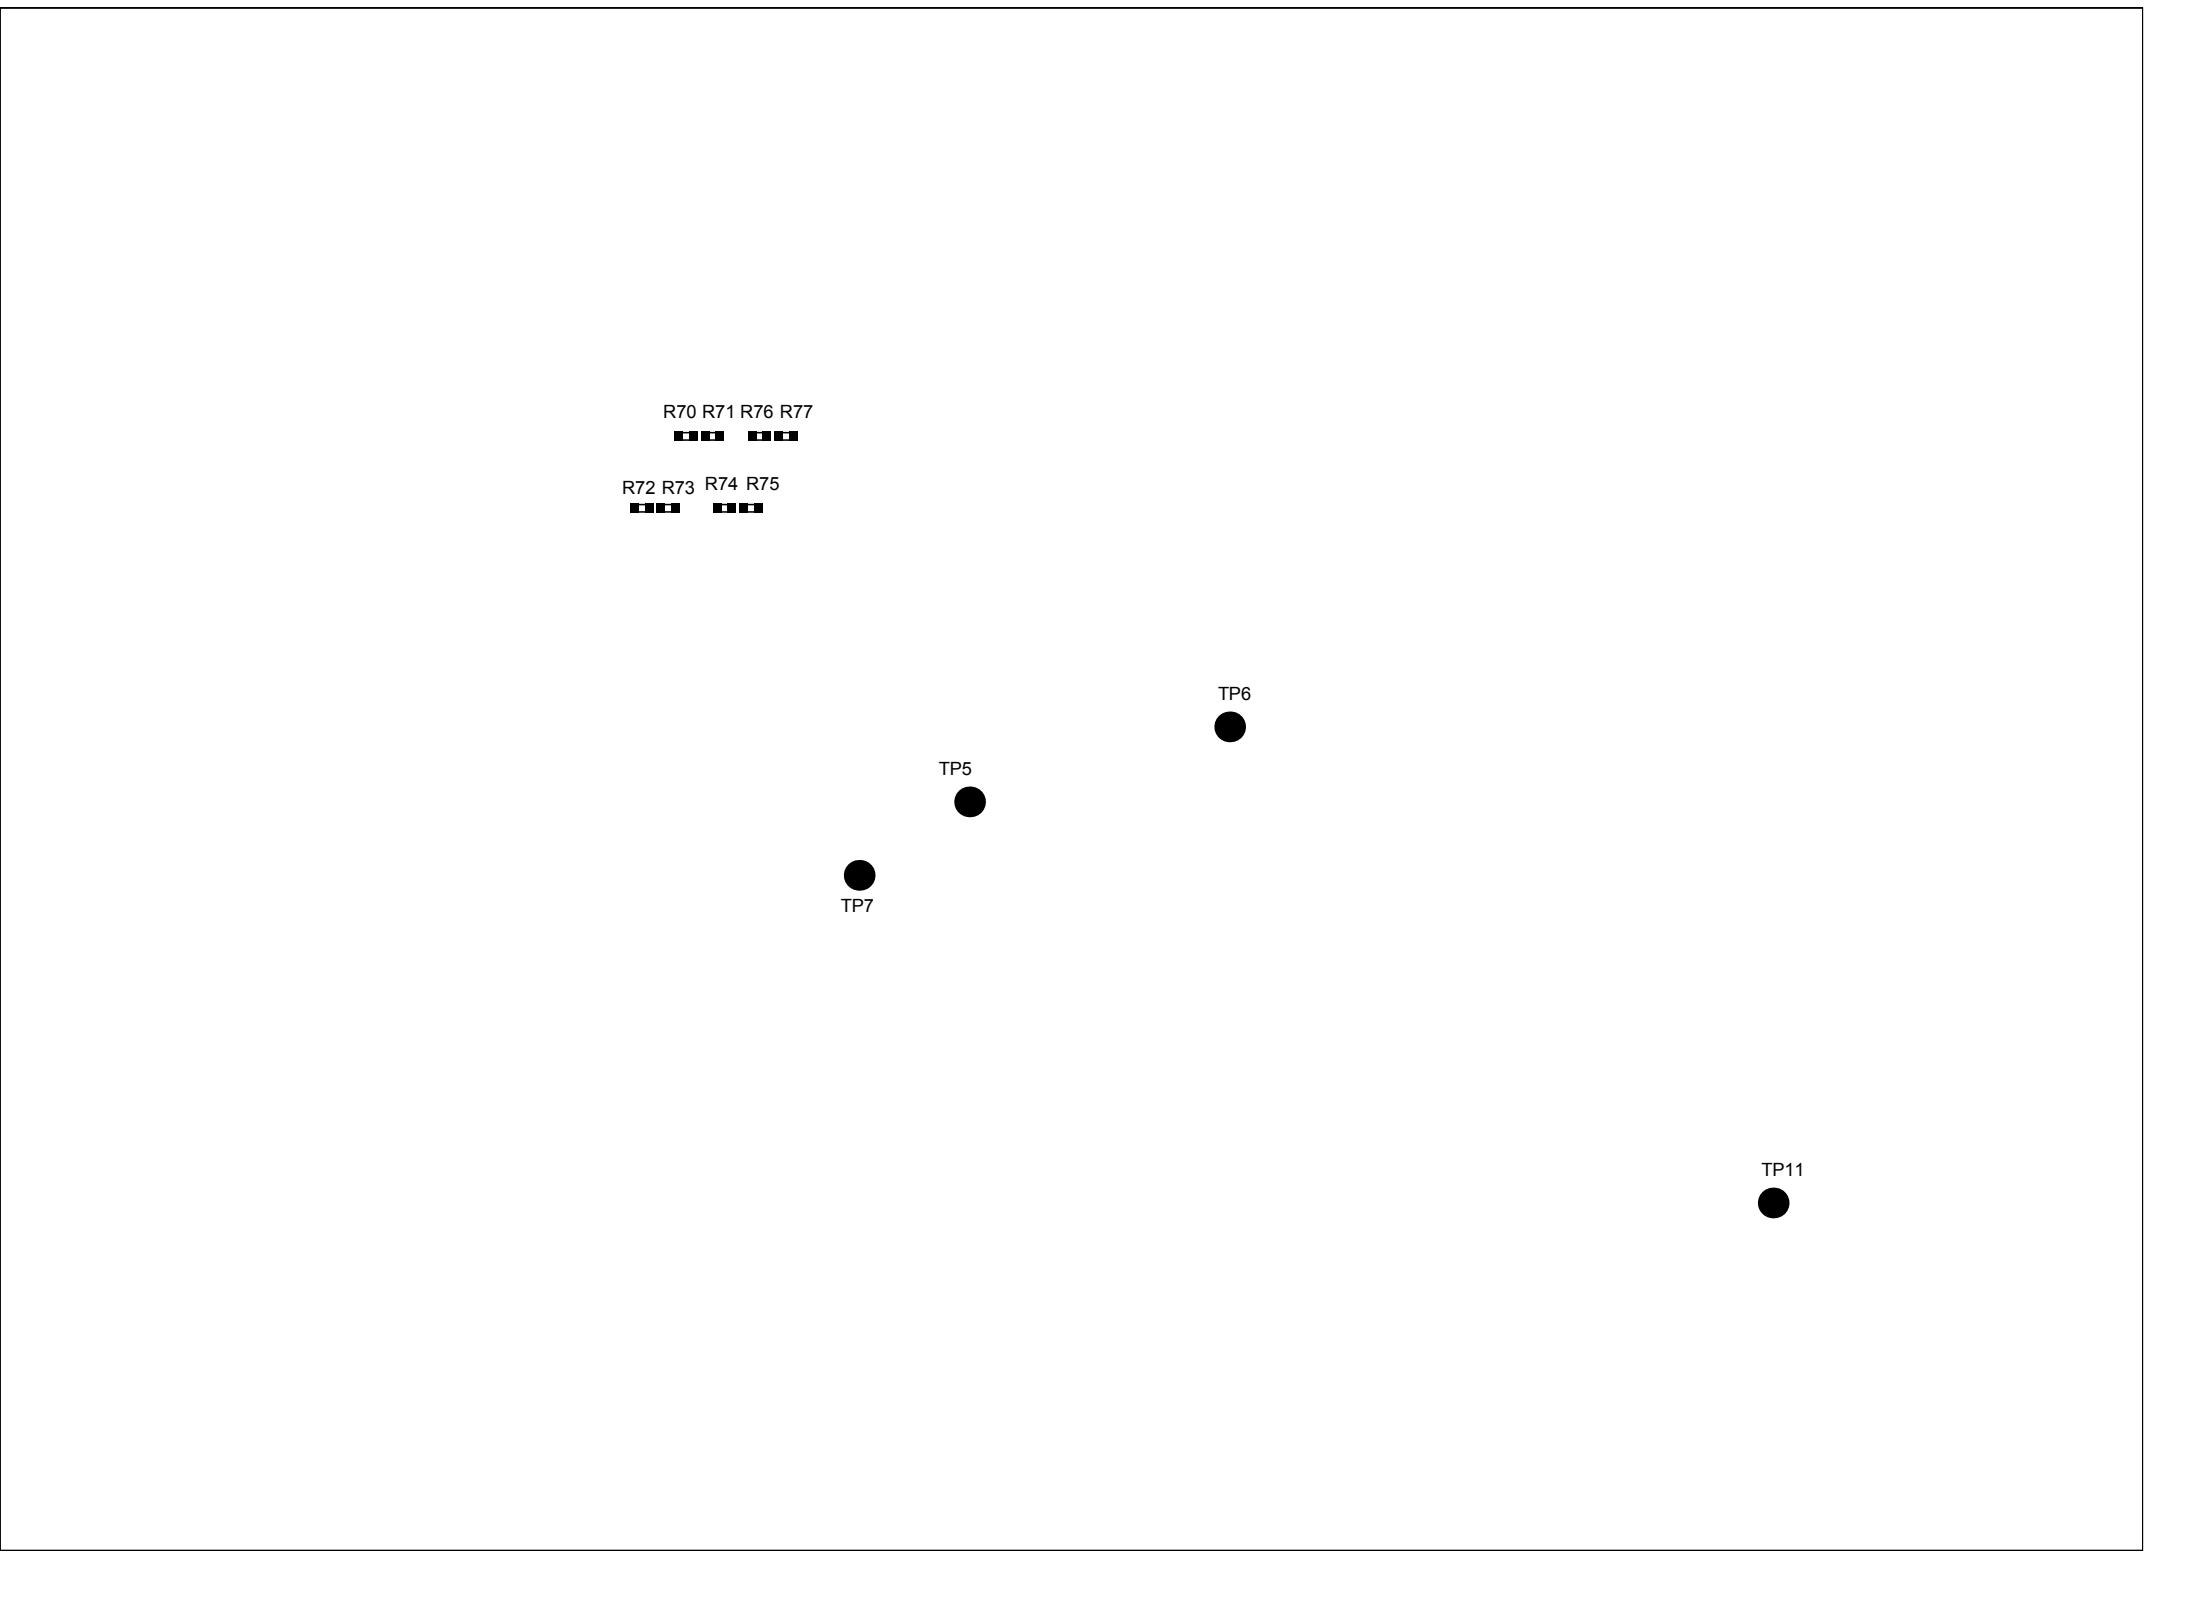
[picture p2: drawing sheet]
<svg xmlns="http://www.w3.org/2000/svg" width="239mm" height="174mm" viewBox="0 0 239 174" stroke-linecap="round" stroke-linejoin="round" font-family="sans-serif">
<path d="M0 .9h232.6v167.4h-232.6z" fill="none" stroke="#000" stroke-width=".11"/>
<path d="M68.9 54.8h1.6v.8h-1.6zM71.7 54.8h1.7v.8h-1.7zM73.7 47h1.7v.8h-1.7zM76.5 47h1.7v.8h-1.7zM77.8 54.8h1.7v.8h-1.7zM80.7 54.8h1.6v.8h-1.6zM81.7 47h1.6v.8h-1.6zM84.5 47h1.6v.8h-1.6z" fill="none" stroke="#000" stroke-width=".17"/>
<g fill="#000">
<path d="M68.4 54.6h.9v1.1h-.9z" fill-rule="evenodd"/>
<path d="M70 54.6h.9v1.1h-.9z" fill-rule="evenodd"/>
<path d="M71.2 54.6h1v1.1h-1z" fill-rule="evenodd"/>
<path d="M72.8 54.6h1v1.1h-1z" fill-rule="evenodd"/>
<path d="M73.2 46.8h1v1.1h-1z" fill-rule="evenodd"/>
<path d="M74.8 46.8h1v1.1h-1z" fill-rule="evenodd"/>
<path d="M76.1 46.8h.9v1.1h-.9z" fill-rule="evenodd"/>
<path d="M77.7 46.8h.9v1.1h-.9z" fill-rule="evenodd"/>
<path d="M77.4 54.6h.9v1.1h-.9z" fill-rule="evenodd"/>
<path d="M79 54.6h.9v1.1h-.9z" fill-rule="evenodd"/>
<path d="M80.2 54.6h1v1.1h-1z" fill-rule="evenodd"/>
<path d="M81.8 54.6h1v1.1h-1z" fill-rule="evenodd"/>
<path d="M81.2 46.8h.9v1.1h-.9z" fill-rule="evenodd"/>
<path d="M82.8 46.8h.9v1.1h-.9z" fill-rule="evenodd"/>
<path d="M84 46.8h1v1.1h-1z" fill-rule="evenodd"/>
<path d="M85.6 46.8h1v1.1h-1z" fill-rule="evenodd"/>
</g>
<g fill="#000">
<circle cx="133.5" cy="78.9" r="1.67"/>
<circle cx="93.3" cy="95" r="1.67"/>
<circle cx="105.3" cy="87" r="1.67"/>
<circle cx="192.5" cy="130.6" r="1.67"/>
</g>
<g font-size="2">
<text x="72" y="45.4">R70 R71 R76 R77</text>
<text x="67.5" y="53.7">R72 R73</text>
<text x="76.5" y="53.2">R74 R75</text>
<text x="132.2" y="76">TP6</text>
<text x="101.9" y="84.1">TP5</text>
<text x="91.3" y="99">TP7</text>
<text x="191.2" y="127.7">TP11</text>
</g>
</svg>
